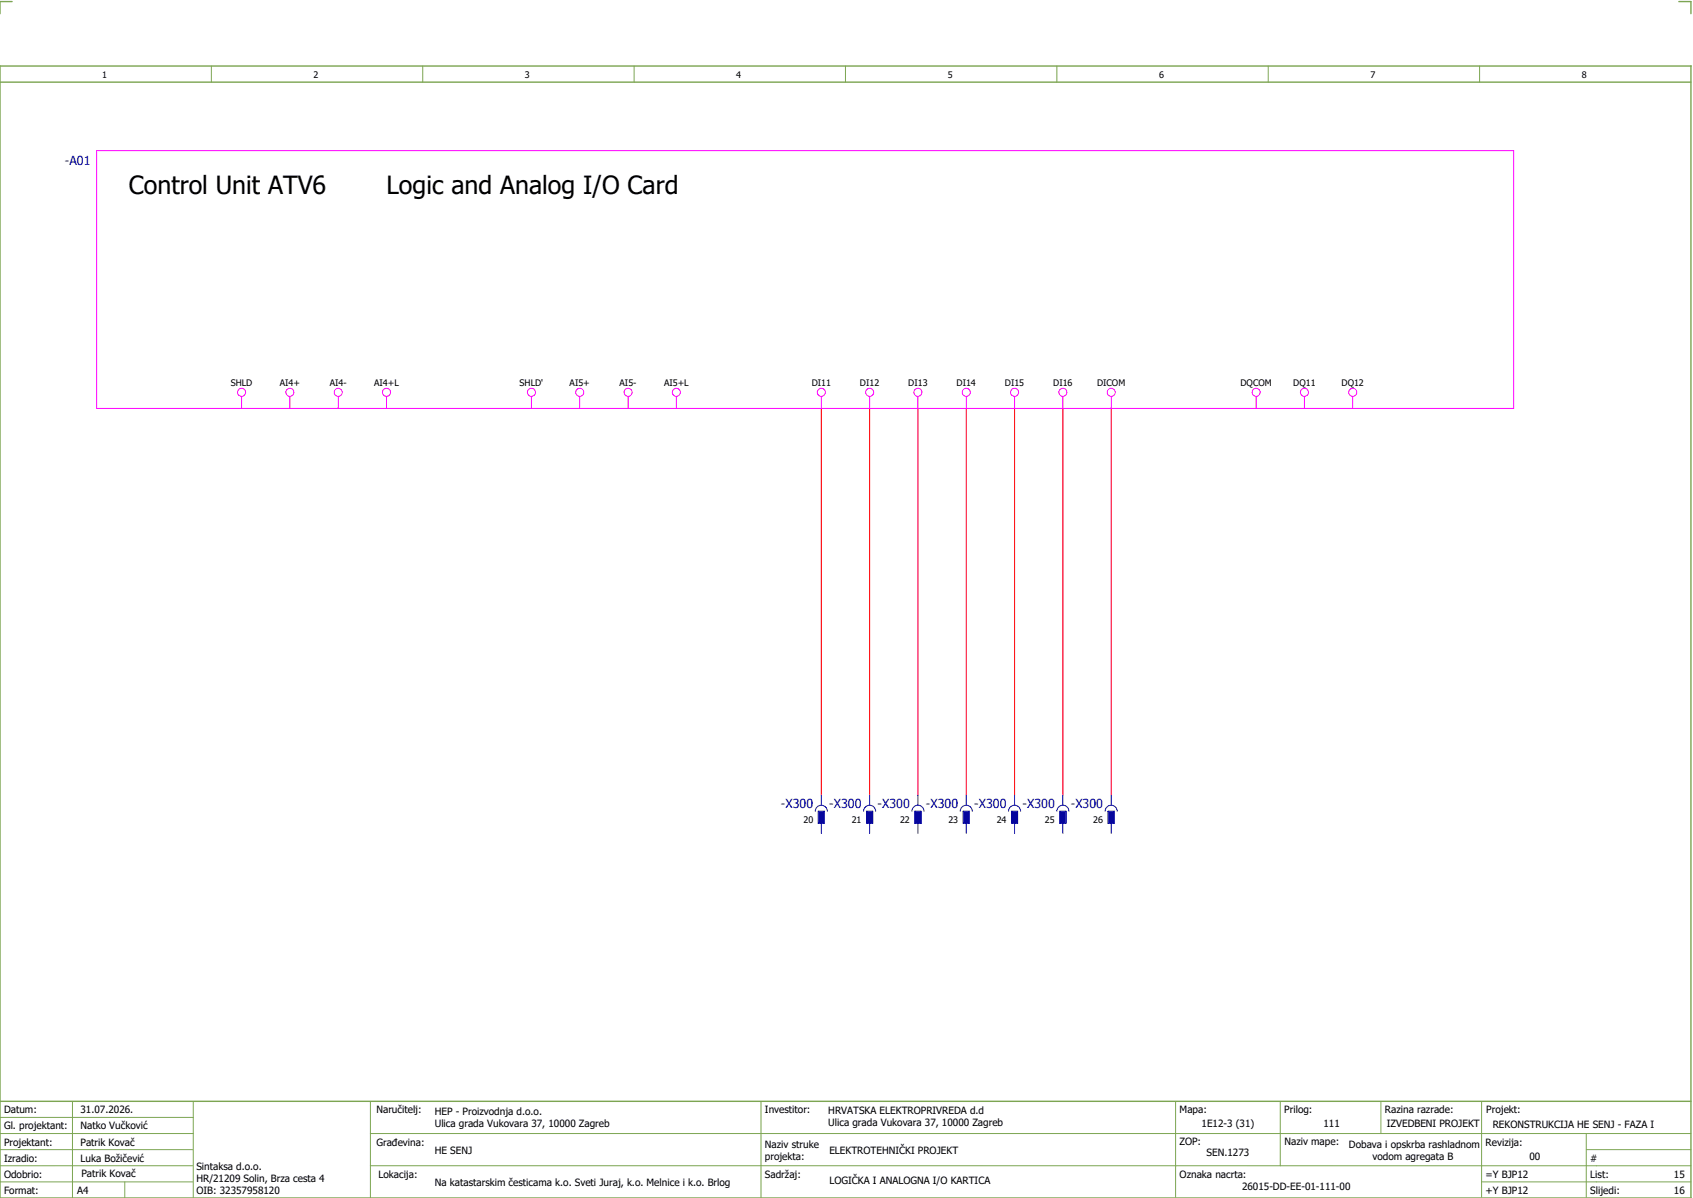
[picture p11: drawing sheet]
<svg xmlns="http://www.w3.org/2000/svg" width="421mm" height="297mm" viewBox="0 0 421 297" stroke-linecap="round" stroke-linejoin="round" font-family="sans-serif">
<path d="M0 16.4h420v281h-420zM3 .4h-3v3M417 .4h3v3M0 20.4h420M0 273.4h420" fill="none" stroke="#7ca552" stroke-width=".35"/>
<g fill="none" stroke="#7ca552" stroke-width=".25">
<path d="M52.5 16.4v4M105 16.4v4M157.5 16.4v4M210 16.4v4M262.5 16.4v4M315 16.4v4M367.5 16.4v4M0 277.4h48M18 273.4v24M48 273.4v24M92 273.4v24M189 273.4v24"/>
<path d="M292 273.4v23.8M318 273.4v16M343 273.4v8M368 273.4v23.8M0 281.4h48M0 285.4h47.8M0 293.4h47.8M31 293.4v4M47.8 289.4h-47.8M92 281.4h328M92 289.4h328M368 293.4h52"/>
<path d="M394 285.4h26M394 281.4v15.8"/>
</g>
<path d="M204 101.4v96M216 101.4v96M228 101.4v96M240 101.4v96M252 101.4v96M264 101.4v96M276 101.4v96" fill="none" stroke="#f00" stroke-width=".25"/>
<g fill="none" stroke="#f0f" stroke-width=".25">
<path d="M24 37.4h352v64h-352zM60 98.4v3M72 98.4v3M84 98.4v3M96 98.4v3M132 98.4v3M144 98.4v3M156 98.4v3M168 98.4v3M204 98.4v3M216 98.4v3M228 98.4v3"/>
<path d="M240 98.4v3M252 98.4v3M264 98.4v3M276 98.4v3M312 98.4v3M324 98.4v3M336 98.4v3"/>
<circle cx="60" cy="97.4" r="1"/>
<circle cx="72" cy="97.4" r="1"/>
<circle cx="84" cy="97.4" r="1"/>
<circle cx="96" cy="97.4" r="1"/>
<circle cx="132" cy="97.4" r="1"/>
<circle cx="144" cy="97.4" r="1"/>
<circle cx="156" cy="97.4" r="1"/>
<circle cx="168" cy="97.4" r="1"/>
<circle cx="204" cy="97.4" r="1"/>
<circle cx="216" cy="97.4" r="1"/>
<circle cx="228" cy="97.4" r="1"/>
<circle cx="240" cy="97.4" r="1"/>
<circle cx="252" cy="97.4" r="1"/>
<circle cx="264" cy="97.4" r="1"/>
<circle cx="276" cy="97.4" r="1"/>
<circle cx="312" cy="97.4" r="1"/>
<circle cx="324" cy="97.4" r="1"/>
<circle cx="336" cy="97.4" r="1"/>
</g>
<g fill="#00f" stroke="#00f" stroke-width=".25">
<path d="M203.3 201.4h1.5v3h-1.5z"/>
<path d="M215.2 201.4h1.5v3h-1.5z"/>
<path d="M227.2 201.4h1.5v3h-1.5z"/>
<path d="M239.3 201.4h1.5v3h-1.5z"/>
<path d="M251.3 201.4h1.5v3h-1.5z"/>
<path d="M263.3 201.4h1.4v3h-1.4z"/>
<path d="M275.2 201.4h1.5v3h-1.5z"/>
</g>
<g fill="none" stroke="#00f" stroke-width=".25">
<path d="M204 197.4v2.5M216 197.4v2.5M228 197.4v2.5M240 197.4v2.5M252 197.4v2.5M264 197.4v2.5M276 197.4v2.5M202.5 201.4a1.5 1.5 0 0 1 1.5-1.5 1.5 1.5 0 0 1 1.5 1.5M203.3 201.4h1.5v3h-1.5zM204 204.4v2.5M214.5 201.4a1.5 1.5 0 0 1 1.5-1.5 1.5 1.5 0 0 1 1.5 1.5M215.2 201.4h1.5v3h-1.5z"/>
<path d="M216 204.4v2.5M226.5 201.4a1.5 1.5 0 0 1 1.5-1.5 1.5 1.5 0 0 1 1.5 1.5M227.2 201.4h1.5v3h-1.5zM228 204.4v2.5M238.5 201.4a1.5 1.5 0 0 1 1.5-1.5 1.5 1.5 0 0 1 1.5 1.5M239.3 201.4h1.5v3h-1.5zM240 204.4v2.5M250.5 201.4a1.5 1.5 0 0 1 1.5-1.5 1.5 1.5 0 0 1 1.5 1.5M251.3 201.4h1.5v3h-1.5zM252 204.4v2.5M262.5 201.4a1.5 1.5 0 0 1 1.5-1.5 1.5 1.5 0 0 1 1.5 1.5M263.3 201.4h1.4v3h-1.4z"/>
<path d="M264 204.4v2.5M274.5 201.4a1.5 1.5 0 0 1 1.5-1.5 1.5 1.5 0 0 1 1.5 1.5M275.2 201.4h1.5v3h-1.5zM276 204.4v2.5"/>
</g>
<g font-size="6.2">
<text x="32" y="48.1">Control Unit ATV6</text>
<text x="96" y="48.1">Logic and Analog I/O Card</text>
</g>
<g font-size="3.1" fill="#00f">
<text x="16.1" y="41">-A01</text>
<text x="194" y="200.6">-X300</text>
<text x="206" y="200.6">-X300</text>
<text x="218" y="200.6">-X300</text>
<text x="230" y="200.6">-X300</text>
<text x="242" y="200.6">-X300</text>
<text x="254" y="200.6">-X300</text>
<text x="266" y="200.6">-X300</text>
</g>
<g font-size="2.5">
<text x="1" y="276.4">Datum:</text>
<text x="1" y="280.4">Gl. projektant:</text>
<text x="20" y="276.4">31.07.2026.</text>
<text x="20" y="280.4">Natko Vučković</text>
<text x="93.5" y="276.4">Naručitelj:</text>
<text x="108" y="276.9">HEP - Proizvodnja d.o.o.</text>
<text x="108" y="279.9">Ulica grada Vukovara 37, 10000 Zagreb</text>
<text x="190" y="276.4">Investitor:</text>
<text x="205.7" y="276.6">HRVATSKA ELEKTROPRIVREDA d.d</text>
<text x="205.7" y="279.6">Ulica grada Vukovara 37, 10000 Zagreb</text>
<text x="293" y="276.4">Mapa:</text>
<text x="298.4" y="279.9">1E12-3 (31)</text>
<text x="319" y="276.4">Prilog:</text>
<text x="328.7" y="279.9">111</text>
<text x="344" y="276.4">Razina razrade:</text>
<text x="344.4" y="279.9">IZVEDBENI PROJEKT</text>
<text x="369.2" y="276.3">Projekt:</text>
<text x="370.8" y="279.9">REKONSTRUKCIJA HE SENJ - FAZA I</text>
<text x="1" y="284.4">Projektant:</text>
<text x="20" y="284.4">Patrik Kovač</text>
<text x="93.5" y="284.4">Građevina:</text>
<text x="108" y="286.4">HE SENJ</text>
<text x="190" y="284.9">Naziv struke</text>
<text x="190" y="287.9">projekta:</text>
<text x="206" y="286.5">ELEKTROTEHNIČKI PROJEKT</text>
<text x="293" y="284.3">ZOP:</text>
<text x="299.7" y="286.9">SEN.1273</text>
<text x="319" y="284.3">Naziv mape:</text>
<text x="335.1" y="285">Dobava i opskrba rashladnom</text>
<text x="340.9" y="288">vodom agregata B</text>
<text x="369" y="284.4">Revizija:</text>
<text x="379.9" y="287.9">00</text>
<text x="1" y="288.4">Izradio:</text>
<text x="1" y="292.4">Odobrio:</text>
<text x="20" y="288.4">Luka Božičević</text>
<text x="20.2" y="292.3">Patrik Kovač</text>
<text x="48.8" y="290.4">Sintaksa d.o.o.</text>
<text x="48.8" y="293.4">HR/21209 Solin, Brza cesta 4</text>
<text x="94" y="292.4">Lokacija:</text>
<text x="190" y="292.4">Sadržaj:</text>
<text x="206" y="293.9">LOGIČKA I ANALOGNA I/O KARTICA</text>
<text x="293" y="292.4">Oznaka nacrta:</text>
<text x="369" y="292.4">=Y BJP12</text>
<text x="395" y="292.4">List:</text>
<text x="395" y="288.4">#</text>
<text x="415.8" y="292.4">15</text>
<text x="1" y="296.4">Format:</text>
<text x="19.2" y="296.4">A4</text>
<text x="48.8" y="296.4">OIB: 32357958120</text>
<text x="108" y="294.4">Na katastarskim česticama k.o. Sveti Juraj, k.o. Melnice i k.o. Brlog</text>
<text x="308.5" y="295.4">26015-DD-EE-01-111-00</text>
<text x="369" y="296.4">+Y BJP12</text>
<text x="395" y="296.4">Slijedi:</text>
<text x="415.8" y="296.4">16</text>
</g>
<g font-size="2.2">
<text x="25.4" y="19.4">1</text>
<text x="77.9" y="19.4">2</text>
<text x="130.4" y="19.4">3</text>
<text x="182.9" y="19.4">4</text>
<text x="235.4" y="19.4">5</text>
<text x="287.9" y="19.4">6</text>
<text x="340.4" y="19.4">7</text>
<text x="392.9" y="19.4">8</text>
<text x="57.3" y="95.8">SHLD</text>
<text x="69.5" y="95.8">AI4+</text>
<text x="81.9" y="95.8">AI4-</text>
<text x="92.9" y="95.8">AI4+L</text>
<text x="129.1" y="95.8">SHLD'</text>
<text x="141.5" y="95.8">AI5+</text>
<text x="153.9" y="95.8">AI5-</text>
<text x="164.9" y="95.8">AI5+L</text>
<text x="201.6" y="95.8">DI11</text>
<text x="213.6" y="95.8">DI12</text>
<text x="225.6" y="95.8">DI13</text>
<text x="237.6" y="95.8">DI14</text>
<text x="249.6" y="95.8">DI15</text>
<text x="261.6" y="95.8">DI16</text>
<text x="272.5" y="95.8">DICOM</text>
<text x="308.1" y="95.8">DQCOM</text>
<text x="321.2" y="95.8">DQ11</text>
<text x="333.2" y="95.8">DQ12</text>
<text x="199.6" y="204.3">20</text>
<text x="211.6" y="204.3">21</text>
<text x="223.6" y="204.3">22</text>
<text x="235.6" y="204.3">23</text>
<text x="247.6" y="204.3">24</text>
<text x="259.6" y="204.3">25</text>
<text x="271.6" y="204.3">26</text>
</g>
</svg>
